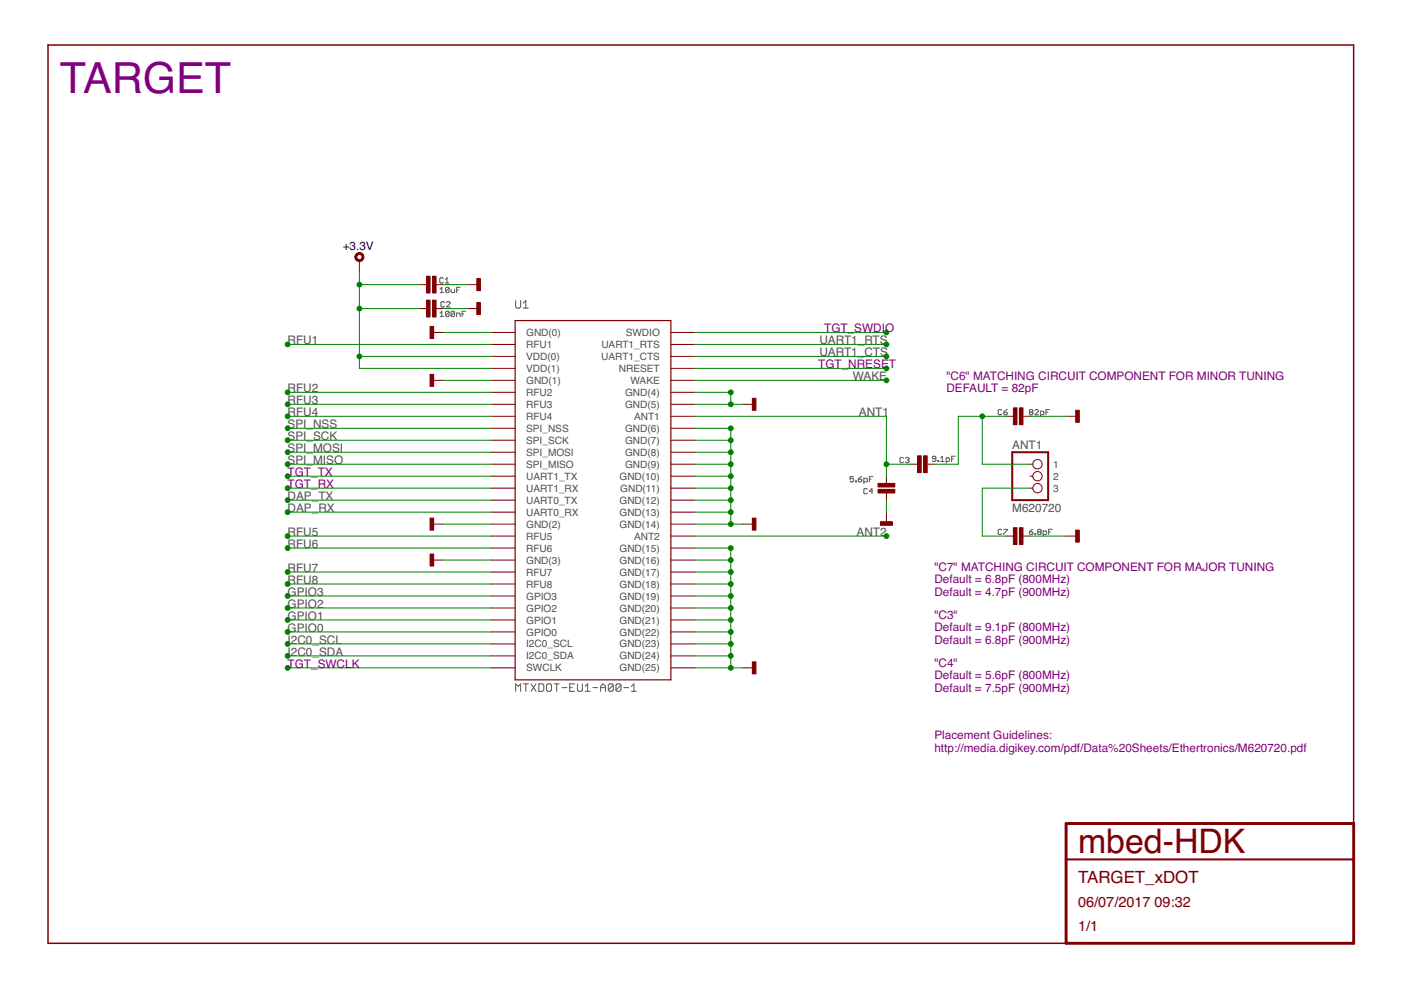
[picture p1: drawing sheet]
<?xml version="1.0" encoding="utf-8"?>
<!DOCTYPE eagle SYSTEM "eagle.dtd">
<eagle version="7.6.0">
<drawing>
<settings>
<setting alwaysvectorfont="no"/>
<setting verticaltext="up"/>
</settings>
<grid distance="0.1" unitdist="inch" unit="inch" style="lines" multiple="1" display="no" altdistance="0.01" altunitdist="inch" altunit="inch"/>
<schematic xreflabel="%F%N/%S.%C%R" xrefpart="/%S.%C%R">
<libraries>
<library name="mbed-HDK-MF-MULTITECH">
<symbols>
<symbol name="MTXDOT-EU1/NA1-A00-1">
<pin name="GND(0)" x="-5.08" y="0" visible="pin" length="middle"/>
<pin name="RFU1" x="-5.08" y="-2.54" visible="pin" length="middle"/>
<pin name="VDD(0)" x="-5.08" y="-5.08" visible="pin" length="middle"/>
<pin name="VDD(1)" x="-5.08" y="-7.62" visible="pin" length="middle"/>
<pin name="GND(1)" x="-5.08" y="-10.16" visible="pin" length="middle"/>
<pin name="RFU2" x="-5.08" y="-12.7" visible="pin" length="middle"/>
<pin name="RFU3" x="-5.08" y="-15.24" visible="pin" length="middle"/>
<pin name="RFU4" x="-5.08" y="-17.78" visible="pin" length="middle"/>
<pin name="SPI_NSS" x="-5.08" y="-20.32" visible="pin" length="middle"/>
<pin name="SPI_SCK" x="-5.08" y="-22.86" visible="pin" length="middle"/>
<pin name="SPI_MOSI" x="-5.08" y="-25.4" visible="pin" length="middle"/>
<pin name="SPI_MISO" x="-5.08" y="-27.94" visible="pin" length="middle"/>
<pin name="UART1_TX" x="-5.08" y="-30.48" visible="pin" length="middle"/>
<pin name="UART1_RX" x="-5.08" y="-33.02" visible="pin" length="middle"/>
<pin name="UART0_TX" x="-5.08" y="-35.56" visible="pin" length="middle"/>
<pin name="UART0_RX" x="-5.08" y="-38.1" visible="pin" length="middle"/>
<pin name="GND(2)" x="-5.08" y="-40.64" visible="pin" length="middle"/>
<pin name="RFU5" x="-5.08" y="-43.18" visible="pin" length="middle"/>
<pin name="RFU6" x="-5.08" y="-45.72" visible="pin" length="middle"/>
<pin name="GND(3)" x="-5.08" y="-48.26" visible="pin" length="middle"/>
<pin name="RFU7" x="-5.08" y="-50.8" visible="pin" length="middle"/>
<pin name="RFU8" x="-5.08" y="-53.34" visible="pin" length="middle"/>
<pin name="GPIO3" x="-5.08" y="-55.88" visible="pin" length="middle"/>
<pin name="GPIO2" x="-5.08" y="-58.42" visible="pin" length="middle"/>
<pin name="GPIO1" x="-5.08" y="-60.96" visible="pin" length="middle"/>
<pin name="GPIO0" x="-5.08" y="-63.5" visible="pin" length="middle"/>
<pin name="I2C0_SCL" x="-5.08" y="-66.04" visible="pin" length="middle"/>
<pin name="I2C0_SDA" x="-5.08" y="-68.58" visible="pin" length="middle"/>
<pin name="SWCLK" x="-5.08" y="-71.12" visible="pin" length="middle"/>
<pin name="SWDIO" x="38.1" y="0" visible="pin" length="middle" rot="R180"/>
<pin name="UART1_RTS" x="38.1" y="-2.54" visible="pin" length="middle" rot="R180"/>
<pin name="UART1_CTS" x="38.1" y="-5.08" visible="pin" length="middle" rot="R180"/>
<pin name="NRESET" x="38.1" y="-7.62" visible="pin" length="middle" rot="R180"/>
<pin name="WAKE" x="38.1" y="-10.16" visible="pin" length="middle" rot="R180"/>
<pin name="GND(4)" x="38.1" y="-12.7" visible="pin" length="middle" rot="R180"/>
<pin name="GND(5)" x="38.1" y="-15.24" visible="pin" length="middle" rot="R180"/>
<pin name="ANT1" x="38.1" y="-17.78" visible="pin" length="middle" rot="R180"/>
<pin name="GND(6)" x="38.1" y="-20.32" visible="pin" length="middle" rot="R180"/>
<pin name="GND(7)" x="38.1" y="-22.86" visible="pin" length="middle" rot="R180"/>
<pin name="GND(8)" x="38.1" y="-25.4" visible="pin" length="middle" rot="R180"/>
<pin name="GND(9)" x="38.1" y="-27.94" visible="pin" length="middle" rot="R180"/>
<pin name="GND(10)" x="38.1" y="-30.48" visible="pin" length="middle" rot="R180"/>
<pin name="GND(11)" x="38.1" y="-33.02" visible="pin" length="middle" rot="R180"/>
<pin name="GND(12)" x="38.1" y="-35.56" visible="pin" length="middle" rot="R180"/>
<pin name="GND(13)" x="38.1" y="-38.1" visible="pin" length="middle" rot="R180"/>
<pin name="GND(14)" x="38.1" y="-40.64" visible="pin" length="middle" rot="R180"/>
<pin name="ANT2" x="38.1" y="-43.18" visible="pin" length="middle" rot="R180"/>
<pin name="GND(15)" x="38.1" y="-45.72" visible="pin" length="middle" rot="R180"/>
<pin name="GND(16)" x="38.1" y="-48.26" visible="pin" length="middle" rot="R180"/>
<pin name="GND(17)" x="38.1" y="-50.8" visible="pin" length="middle" rot="R180"/>
<pin name="GND(18)" x="38.1" y="-53.34" visible="pin" length="middle" rot="R180"/>
<pin name="GND(19)" x="38.1" y="-55.88" visible="pin" length="middle" rot="R180"/>
<pin name="GND(20)" x="38.1" y="-58.42" visible="pin" length="middle" rot="R180"/>
<pin name="GND(21)" x="38.1" y="-60.96" visible="pin" length="middle" rot="R180"/>
<pin name="GND(22)" x="38.1" y="-63.5" visible="pin" length="middle" rot="R180"/>
<pin name="GND(23)" x="38.1" y="-66.04" visible="pin" length="middle" rot="R180"/>
<pin name="GND(24)" x="38.1" y="-68.58" visible="pin" length="middle" rot="R180"/>
<pin name="GND(25)" x="38.1" y="-71.12" visible="pin" length="middle" rot="R180"/>
<wire x1="0" y1="2.54" x2="33.02" y2="2.54" width="0.254" layer="94"/>
<wire x1="33.02" y1="2.54" x2="33.02" y2="-73.66" width="0.254" layer="94"/>
<wire x1="33.02" y1="-73.66" x2="0" y2="-73.66" width="0.254" layer="94"/>
<wire x1="0" y1="-73.66" x2="0" y2="2.54" width="0.254" layer="94"/>
<text x="0" y="5.08" size="1.778" layer="95" font="vector" ratio="12">&gt;NAME</text>
<text x="0" y="-76.2" size="1.778" layer="96" font="vector" ratio="12">&gt;VALUE</text>
</symbol>
</symbols>
<devicesets>
<deviceset name="MTXDOT-EU1-A00-1" prefix="U">
<gates>
<gate name="G$1" symbol="MTXDOT-EU1/NA1-A00-1" x="-15.24" y="35.56"/>
</gates>
<devices>
<device name="" package="MTXDOT-EU1/NA1-A00-1">
<connects>
<connect gate="G$1" pin="ANT1" pad="P$37"/>
<connect gate="G$1" pin="ANT2" pad="P$47"/>
<connect gate="G$1" pin="GND(0)" pad="P$1"/>
<connect gate="G$1" pin="GND(1)" pad="P$5"/>
<connect gate="G$1" pin="GND(10)" pad="P$42"/>
<connect gate="G$1" pin="GND(11)" pad="P$43"/>
<connect gate="G$1" pin="GND(12)" pad="P$44"/>
<connect gate="G$1" pin="GND(13)" pad="P$45"/>
<connect gate="G$1" pin="GND(14)" pad="P$46"/>
<connect gate="G$1" pin="GND(15)" pad="P$48"/>
<connect gate="G$1" pin="GND(16)" pad="P$49"/>
<connect gate="G$1" pin="GND(17)" pad="P$50"/>
<connect gate="G$1" pin="GND(18)" pad="P$51"/>
<connect gate="G$1" pin="GND(19)" pad="P$52"/>
<connect gate="G$1" pin="GND(2)" pad="P$17"/>
<connect gate="G$1" pin="GND(20)" pad="P$53"/>
<connect gate="G$1" pin="GND(21)" pad="P$54"/>
<connect gate="G$1" pin="GND(22)" pad="P$55"/>
<connect gate="G$1" pin="GND(23)" pad="P$56"/>
<connect gate="G$1" pin="GND(24)" pad="P$57"/>
<connect gate="G$1" pin="GND(25)" pad="P$58"/>
<connect gate="G$1" pin="GND(3)" pad="P$20"/>
<connect gate="G$1" pin="GND(4)" pad="P$35"/>
<connect gate="G$1" pin="GND(5)" pad="P$36"/>
<connect gate="G$1" pin="GND(6)" pad="P$38"/>
<connect gate="G$1" pin="GND(7)" pad="P$39"/>
<connect gate="G$1" pin="GND(8)" pad="P$40"/>
<connect gate="G$1" pin="GND(9)" pad="P$41"/>
<connect gate="G$1" pin="GPIO0" pad="P$26"/>
<connect gate="G$1" pin="GPIO1" pad="P$25"/>
<connect gate="G$1" pin="GPIO2" pad="P$24"/>
<connect gate="G$1" pin="GPIO3" pad="P$23"/>
<connect gate="G$1" pin="I2C0_SCL" pad="P$27"/>
<connect gate="G$1" pin="I2C0_SDA" pad="P$28"/>
<connect gate="G$1" pin="NRESET" pad="P$33"/>
<connect gate="G$1" pin="RFU1" pad="P$2"/>
<connect gate="G$1" pin="RFU2" pad="P$6"/>
<connect gate="G$1" pin="RFU3" pad="P$7"/>
<connect gate="G$1" pin="RFU4" pad="P$8"/>
<connect gate="G$1" pin="RFU5" pad="P$18"/>
<connect gate="G$1" pin="RFU6" pad="P$19"/>
<connect gate="G$1" pin="RFU7" pad="P$21"/>
<connect gate="G$1" pin="RFU8" pad="P$22"/>
<connect gate="G$1" pin="SPI_MISO" pad="P$12"/>
<connect gate="G$1" pin="SPI_MOSI" pad="P$11"/>
<connect gate="G$1" pin="SPI_NSS" pad="P$9"/>
<connect gate="G$1" pin="SPI_SCK" pad="P$10"/>
<connect gate="G$1" pin="SWCLK" pad="P$29"/>
<connect gate="G$1" pin="SWDIO" pad="P$30"/>
<connect gate="G$1" pin="UART0_RX" pad="P$16"/>
<connect gate="G$1" pin="UART0_TX" pad="P$15"/>
<connect gate="G$1" pin="UART1_CTS" pad="P$32"/>
<connect gate="G$1" pin="UART1_RTS" pad="P$31"/>
<connect gate="G$1" pin="UART1_RX" pad="P$14"/>
<connect gate="G$1" pin="UART1_TX" pad="P$13"/>
<connect gate="G$1" pin="VDD(0)" pad="P$3"/>
<connect gate="G$1" pin="VDD(1)" pad="P$4"/>
<connect gate="G$1" pin="WAKE" pad="P$34"/>
</connects>
<technologies>
<technology name="">
<attribute name="MF" value="Multi-Tech Systems Inc." constant="no"/>
<attribute name="MFN" value="MTXDOT-EU1-A00-1" constant="no"/>
<attribute name="OC-DIGIKEY" value="591-1292-ND" constant="no"/>
<attribute name="OC-MOUSER" value="" constant="no"/>
<attribute name="OC-NEWARK" value="" constant="no"/>
</technology>
</technologies>
</device>
</devices>
</deviceset>
</devicesets>
</library>
<library name="mbed-HDK-misc-Symbol">
<symbols>
<symbol name="GND">
<rectangle x1="-1.27" y1="-2.794" x2="1.27" y2="-2.032" layer="94"/>
<pin name="GND" x="0" y="0" visible="off" length="short" direction="sup" rot="R270"/>
</symbol>
<symbol name="+3.3V">
<circle x="0" y="3.302" radius="0.762" width="0.4064" layer="94"/>
<text x="-3.556" y="4.826" size="1.778" layer="96">&gt;VALUE</text>
<pin name="+3.3V" x="0" y="0" visible="off" length="short" direction="sup" rot="R90"/>
</symbol>
</symbols>
<devicesets>
<deviceset name="GND" prefix="GND">
<gates>
<gate name="1" symbol="GND" x="0" y="0"/>
</gates>
<devices>
<device name="">
<technologies>
<technology name=""/>
</technologies>
</device>
</devices>
</deviceset>
<deviceset name="+3.3V" prefix="PWR">
<gates>
<gate name="G$1" symbol="+3.3V" x="0" y="0"/>
</gates>
<devices>
<device name="">
<technologies>
<technology name=""/>
</technologies>
</device>
</devices>
</deviceset>
</devicesets>
</library>
<library name="mbed-HDK-RLCQ">
<symbols>
<symbol name="CAPACITOR">
<wire x1="0" y1="2.54" x2="0" y2="1.016" width="0.127" layer="94"/>
<wire x1="0" y1="-1.016" x2="0" y2="-2.54" width="0.127" layer="94"/>
<text x="2.54" y="0" size="1.27" layer="95" font="vector" ratio="12">&gt;NAME</text>
<text x="2.54" y="-2.54" size="1.27" layer="96" font="vector" ratio="12">&gt;VALUE</text>
<rectangle x1="-1.778" y1="0.254" x2="1.778" y2="1.016" layer="94"/>
<rectangle x1="-1.778" y1="-1.016" x2="1.778" y2="-0.254" layer="94"/>
<pin name="P$1" x="0" y="2.54" visible="off" length="point" direction="pas" swaplevel="1" rot="R270"/>
<pin name="P$2" x="0" y="-2.54" visible="off" length="point" direction="pas" swaplevel="1" rot="R90"/>
</symbol>
</symbols>
<devicesets>
<deviceset name="CAPACITOR" prefix="C" uservalue="yes">
<gates>
<gate name="G$1" symbol="CAPACITOR" x="0" y="0"/>
</gates>
<devices>
<device name="0603" package="0603">
<connects>
<connect gate="G$1" pin="P$1" pad="1"/>
<connect gate="G$1" pin="P$2" pad="2"/>
</connects>
<technologies>
<technology name=""/>
</technologies>
</device>
<device name="0805" package="0805">
<connects>
<connect gate="G$1" pin="P$1" pad="1"/>
<connect gate="G$1" pin="P$2" pad="2"/>
</connects>
<technologies>
<technology name=""/>
</technologies>
</device>
<device name="1206" package="C1206">
<connects>
<connect gate="G$1" pin="P$1" pad="1"/>
<connect gate="G$1" pin="P$2" pad="2"/>
</connects>
<technologies>
<technology name=""/>
</technologies>
</device>
<device name="1210" package="C1210">
<connects>
<connect gate="G$1" pin="P$1" pad="1"/>
<connect gate="G$1" pin="P$2" pad="2"/>
</connects>
<technologies>
<technology name=""/>
</technologies>
</device>
<device name="1812" package="C1812">
<connects>
<connect gate="G$1" pin="P$1" pad="1"/>
<connect gate="G$1" pin="P$2" pad="2"/>
</connects>
<technologies>
<technology name=""/>
</technologies>
</device>
<device name="0402" package="0402">
<connects>
<connect gate="G$1" pin="P$1" pad="1"/>
<connect gate="G$1" pin="P$2" pad="2"/>
</connects>
<technologies>
<technology name=""/>
</technologies>
</device>
<device name="_PTH" package="CAP-PTH-SMALL">
<connects>
<connect gate="G$1" pin="P$1" pad="1"/>
<connect gate="G$1" pin="P$2" pad="2"/>
</connects>
<technologies>
<technology name=""/>
</technologies>
</device>
</devices>
</deviceset>
</devicesets>
</library>
<library name="mbed-HDK-RF">
<symbols>
<symbol name="ANTENNA-CHIP">
<wire x1="-3.81" y1="-5.08" x2="3.81" y2="-5.08" width="0.4064" layer="94"/>
<wire x1="3.81" y1="-5.08" x2="3.81" y2="5.08" width="0.4064" layer="94"/>
<wire x1="3.81" y1="5.08" x2="-3.81" y2="5.08" width="0.4064" layer="94"/>
<wire x1="-3.81" y1="5.08" x2="-3.81" y2="-5.08" width="0.4064" layer="94"/>
<text x="-3.81" y="5.715" size="1.778" layer="95">&gt;NAME</text>
<text x="-3.81" y="-7.62" size="1.778" layer="96">&gt;VALUE</text>
<pin name="1" x="0" y="2.54" visible="pin" length="short" direction="pas" function="dot"/>
<pin name="2" x="0" y="0" visible="pin" length="short" direction="pas" function="dot"/>
<pin name="3" x="0" y="-2.54" visible="pin" length="short" direction="pas" function="dot"/>
</symbol>
</symbols>
<devicesets>
<deviceset name="M620720" prefix="ANT">
<gates>
<gate name="G$1" symbol="ANTENNA-CHIP" x="0" y="0"/>
</gates>
<devices>
<device name="" package="M620720">
<connects>
<connect gate="G$1" pin="1" pad="P$1"/>
<connect gate="G$1" pin="2" pad="P$2"/>
<connect gate="G$1" pin="3" pad="P$3"/>
</connects>
<technologies>
<technology name="">
<attribute name="MF" value="Ethertronics" constant="no"/>
<attribute name="MFN" value="M620720" constant="no"/>
<attribute name="OC-DIGIKEY" value="939-1066-1-ND" constant="no"/>
<attribute name="OC-MOUSER" value="" constant="no"/>
<attribute name="OC-NEWARK" value="" constant="no"/>
</technology>
</technologies>
</device>
</devices>
</deviceset>
</devicesets>
</library>
<library name="mbed-HDK-misc-Template">
<symbols>
<symbol name="MBED-HDK">
<wire x1="0" y1="0" x2="0" y2="190.5" width="0.3048" layer="94"/>
<wire x1="0" y1="190.5" x2="276.86" y2="190.5" width="0.3048" layer="94"/>
<wire x1="276.86" y1="190.5" x2="276.86" y2="25.4" width="0.3048" layer="94"/>
<wire x1="215.9" y1="0" x2="0" y2="0" width="0.3048" layer="94"/>
<wire x1="215.9" y1="0" x2="215.9" y2="17.78" width="0.6096" layer="94"/>
<wire x1="215.9" y1="17.78" x2="215.9" y2="25.4" width="0.6096" layer="94"/>
<wire x1="215.9" y1="25.4" x2="276.86" y2="25.4" width="0.6096" layer="94"/>
<wire x1="276.86" y1="25.4" x2="276.86" y2="17.78" width="0.6096" layer="94"/>
<wire x1="276.86" y1="17.78" x2="276.86" y2="0" width="0.6096" layer="94"/>
<wire x1="276.86" y1="0" x2="215.9" y2="0" width="0.6096" layer="94"/>
<wire x1="215.9" y1="17.78" x2="276.86" y2="17.78" width="0.4064" layer="94"/>
<text x="218.44" y="12.7" size="2.54" layer="94">&gt;DRAWING_NAME</text>
<text x="218.44" y="7.62" size="2.1844" layer="94">&gt;LAST_DATE_TIME</text>
<text x="218.44" y="2.54" size="2.1844" layer="94">&gt;SHEET</text>
<text x="218.44" y="19.05" size="5.08" layer="94" ratio="12">mbed-HDK</text>
</symbol>
</symbols>
<devicesets>
<deviceset name="MBED-HDK" prefix="DWG">
<gates>
<gate name="G$1" symbol="MBED-HDK" x="0" y="0"/>
</gates>
<devices>
<device name="">
<technologies>
<technology name=""/>
</technologies>
</device>
</devices>
</deviceset>
</devicesets>
</library>
</libraries>
<attributes>
</attributes>
<variantdefs>
</variantdefs>
<classes>
<class number="0" name="default" width="0" drill="0">
</class>
</classes>
<parts>
<part name="U1" library="mbed-HDK-MF-MULTITECH" deviceset="MTXDOT-EU1-A00-1" device=""/>
<part name="GND1" library="mbed-HDK-misc-Symbol" deviceset="GND" device=""/>
<part name="GND2" library="mbed-HDK-misc-Symbol" deviceset="GND" device=""/>
<part name="GND3" library="mbed-HDK-misc-Symbol" deviceset="GND" device=""/>
<part name="GND4" library="mbed-HDK-misc-Symbol" deviceset="GND" device=""/>
<part name="GND5" library="mbed-HDK-misc-Symbol" deviceset="GND" device=""/>
<part name="GND6" library="mbed-HDK-misc-Symbol" deviceset="GND" device=""/>
<part name="GND7" library="mbed-HDK-misc-Symbol" deviceset="GND" device=""/>
<part name="C1" library="mbed-HDK-RLCQ" deviceset="CAPACITOR" device="0603" value="10uF"/>
<part name="GND8" library="mbed-HDK-misc-Symbol" deviceset="GND" device=""/>
<part name="C2" library="mbed-HDK-RLCQ" deviceset="CAPACITOR" device="0603" value="100nF"/>
<part name="GND9" library="mbed-HDK-misc-Symbol" deviceset="GND" device=""/>
<part name="C3" library="mbed-HDK-RLCQ" deviceset="CAPACITOR" device="0402" value="9.1pF"/>
<part name="C4" library="mbed-HDK-RLCQ" deviceset="CAPACITOR" device="0402" value="5.6pF"/>
<part name="GND10" library="mbed-HDK-misc-Symbol" deviceset="GND" device=""/>
<part name="C6" library="mbed-HDK-RLCQ" deviceset="CAPACITOR" device="0402" value="82pF"/>
<part name="GND12" library="mbed-HDK-misc-Symbol" deviceset="GND" device=""/>
<part name="ANT1" library="mbed-HDK-RF" deviceset="M620720" device=""/>
<part name="C7" library="mbed-HDK-RLCQ" deviceset="CAPACITOR" device="0402" value="6.8pF"/>
<part name="GND13" library="mbed-HDK-misc-Symbol" deviceset="GND" device=""/>
<part name="PWR1" library="mbed-HDK-misc-Symbol" deviceset="+3.3V" device=""/>
<part name="DWG1" library="mbed-HDK-misc-Template" deviceset="MBED-HDK" device=""/>
</parts>
<sheets>
<sheet>
<plain>
<text x="187.96" y="73.66" size="1.778" layer="90">"C7" MATCHING CIRCUIT COMPONENT FOR MAJOR TUNING
Default = 6.8pF (800MHz)
Default = 4.7pF (900MHz)</text>
<text x="190.5" y="116.84" size="1.778" layer="90">"C6" MATCHING CIRCUIT COMPONENT FOR MINOR TUNING
DEFAULT = 82pF</text>
<text x="187.96" y="40.64" size="1.778" layer="90">Placement Guidelines:
http://media.digikey.com/pdf/Data%20Sheets/Ethertronics/M620720.pdf</text>
<text x="2.54" y="180.34" size="6.4516" layer="90">TARGET</text>
<text x="187.96" y="63.5" size="1.778" layer="90">"C3" 
Default = 9.1pF (800MHz)
Default = 6.8pF (900MHz)</text>
<text x="187.96" y="53.34" size="1.778" layer="90">"C4" 
Default = 5.6pF (800MHz)
Default = 7.5pF (900MHz)</text>
</plain>
<instances>
<instance part="U1" gate="G$1" x="99.06" y="129.54"/>
<instance part="GND1" gate="1" x="83.82" y="129.54" rot="R270"/>
<instance part="GND2" gate="1" x="83.82" y="119.38" rot="R270"/>
<instance part="GND3" gate="1" x="83.82" y="88.9" rot="R270"/>
<instance part="GND4" gate="1" x="83.82" y="81.28" rot="R270"/>
<instance part="GND5" gate="1" x="147.32" y="114.3" rot="R90"/>
<instance part="GND6" gate="1" x="147.32" y="88.9" rot="R90"/>
<instance part="GND7" gate="1" x="147.32" y="58.42" rot="R90"/>
<instance part="C1" gate="G$1" x="81.28" y="139.7" smashed="yes" rot="R90">
<attribute name="NAME" x="85.344" y="141.224" size="1.27" layer="95" font="vector" ratio="12" rot="R180"/>
<attribute name="VALUE" x="83.058" y="137.922" size="1.27" layer="96" font="vector" ratio="12"/>
</instance>
<instance part="GND8" gate="1" x="88.9" y="139.7" rot="R90"/>
<instance part="C2" gate="G$1" x="81.28" y="134.62" smashed="yes" rot="R90">
<attribute name="NAME" x="85.598" y="136.144" size="1.27" layer="95" font="vector" ratio="12" rot="R180"/>
<attribute name="VALUE" x="88.9" y="134.112" size="1.27" layer="96" font="vector" ratio="12" rot="R180"/>
</instance>
<instance part="GND9" gate="1" x="88.9" y="134.62" rot="R90"/>
<instance part="C3" gate="G$1" x="185.42" y="101.6" smashed="yes" rot="R90">
<attribute name="NAME" x="180.594" y="101.854" size="1.27" layer="95" font="vector" ratio="12"/>
<attribute name="VALUE" x="187.452" y="102.108" size="1.27" layer="96" font="vector" ratio="12"/>
</instance>
<instance part="C4" gate="G$1" x="177.8" y="96.52" smashed="yes" rot="R180">
<attribute name="NAME" x="175.26" y="96.52" size="1.27" layer="95" font="vector" ratio="12" rot="R180"/>
<attribute name="VALUE" x="175.26" y="99.06" size="1.27" layer="96" font="vector" ratio="12" rot="R180"/>
</instance>
<instance part="GND10" gate="1" x="177.8" y="91.44"/>
<instance part="C6" gate="G$1" x="205.74" y="111.76" smashed="yes" rot="R270">
<attribute name="NAME" x="201.422" y="112.014" size="1.27" layer="95" font="vector" ratio="12"/>
<attribute name="VALUE" x="208.026" y="112.014" size="1.27" layer="96" font="vector" ratio="12"/>
</instance>
<instance part="GND12" gate="1" x="215.9" y="111.76" rot="R90"/>
<instance part="ANT1" gate="G$1" x="208.28" y="99.06"/>
<instance part="C7" gate="G$1" x="205.74" y="86.36" smashed="yes" rot="R270">
<attribute name="NAME" x="201.422" y="86.614" size="1.27" layer="95" font="vector" ratio="12"/>
<attribute name="VALUE" x="208.026" y="86.614" size="1.27" layer="96" font="vector" ratio="12"/>
</instance>
<instance part="GND13" gate="1" x="215.9" y="86.36" rot="R90"/>
<instance part="PWR1" gate="G$1" x="66.04" y="142.24" smashed="yes">
<attribute name="VALUE" x="62.484" y="147.066" size="1.778" layer="92"/>
</instance>
<instance part="DWG1" gate="G$1" x="0" y="0"/>
</instances>
<busses>
</busses>
<nets>
<net name="GND" class="0">
<segment>
<pinref part="U1" gate="G$1" pin="GND(0)"/>
<wire x1="93.98" y1="129.54" x2="83.82" y2="129.54" width="0.1524" layer="91"/>
<pinref part="GND1" gate="1" pin="GND"/>
</segment>
<segment>
<pinref part="U1" gate="G$1" pin="GND(1)"/>
<wire x1="93.98" y1="119.38" x2="83.82" y2="119.38" width="0.1524" layer="91"/>
<pinref part="GND2" gate="1" pin="GND"/>
</segment>
<segment>
<pinref part="U1" gate="G$1" pin="GND(2)"/>
<wire x1="93.98" y1="88.9" x2="83.82" y2="88.9" width="0.1524" layer="91"/>
<pinref part="GND3" gate="1" pin="GND"/>
</segment>
<segment>
<pinref part="U1" gate="G$1" pin="GND(3)"/>
<wire x1="93.98" y1="81.28" x2="83.82" y2="81.28" width="0.1524" layer="91"/>
<pinref part="GND4" gate="1" pin="GND"/>
</segment>
<segment>
<pinref part="U1" gate="G$1" pin="GND(4)"/>
<wire x1="137.16" y1="116.84" x2="144.78" y2="116.84" width="0.1524" layer="91"/>
<wire x1="144.78" y1="116.84" x2="144.78" y2="114.3" width="0.1524" layer="91"/>
<pinref part="U1" gate="G$1" pin="GND(5)"/>
<wire x1="137.16" y1="114.3" x2="144.78" y2="114.3" width="0.1524" layer="91"/>
<pinref part="GND5" gate="1" pin="GND"/>
<junction x="144.78" y="116.84"/>
<junction x="144.78" y="114.3"/>
<wire x1="144.78" y1="114.3" x2="147.32" y2="114.3" width="0.1524" layer="91"/>
</segment>
<segment>
<pinref part="U1" gate="G$1" pin="GND(6)"/>
<wire x1="137.16" y1="109.22" x2="144.78" y2="109.22" width="0.1524" layer="91"/>
<wire x1="144.78" y1="109.22" x2="144.78" y2="106.68" width="0.1524" layer="91"/>
<wire x1="144.78" y1="106.68" x2="144.78" y2="104.14" width="0.1524" layer="91"/>
<wire x1="144.78" y1="104.14" x2="144.78" y2="101.6" width="0.1524" layer="91"/>
<wire x1="144.78" y1="101.6" x2="144.78" y2="99.06" width="0.1524" layer="91"/>
<wire x1="144.78" y1="99.06" x2="144.78" y2="96.52" width="0.1524" layer="91"/>
<wire x1="144.78" y1="96.52" x2="144.78" y2="93.98" width="0.1524" layer="91"/>
<wire x1="144.78" y1="93.98" x2="144.78" y2="91.44" width="0.1524" layer="91"/>
<wire x1="144.78" y1="91.44" x2="144.78" y2="88.9" width="0.1524" layer="91"/>
<wire x1="144.78" y1="88.9" x2="147.32" y2="88.9" width="0.1524" layer="91"/>
<pinref part="GND6" gate="1" pin="GND"/>
<pinref part="U1" gate="G$1" pin="GND(7)"/>
<wire x1="137.16" y1="106.68" x2="144.78" y2="106.68" width="0.1524" layer="91"/>
<pinref part="U1" gate="G$1" pin="GND(8)"/>
<wire x1="137.16" y1="104.14" x2="144.78" y2="104.14" width="0.1524" layer="91"/>
<pinref part="U1" gate="G$1" pin="GND(9)"/>
<wire x1="137.16" y1="101.6" x2="144.78" y2="101.6" width="0.1524" layer="91"/>
<pinref part="U1" gate="G$1" pin="GND(10)"/>
<wire x1="137.16" y1="99.06" x2="144.78" y2="99.06" width="0.1524" layer="91"/>
<pinref part="U1" gate="G$1" pin="GND(11)"/>
<wire x1="137.16" y1="96.52" x2="144.78" y2="96.52" width="0.1524" layer="91"/>
<pinref part="U1" gate="G$1" pin="GND(12)"/>
<wire x1="137.16" y1="93.98" x2="144.78" y2="93.98" width="0.1524" layer="91"/>
<pinref part="U1" gate="G$1" pin="GND(13)"/>
<wire x1="137.16" y1="91.44" x2="144.78" y2="91.44" width="0.1524" layer="91"/>
<pinref part="U1" gate="G$1" pin="GND(14)"/>
<wire x1="137.16" y1="88.9" x2="144.78" y2="88.9" width="0.1524" layer="91"/>
<junction x="144.78" y="88.9"/>
<junction x="144.78" y="91.44"/>
<junction x="144.78" y="93.98"/>
<junction x="144.78" y="96.52"/>
<junction x="144.78" y="99.06"/>
<junction x="144.78" y="101.6"/>
<junction x="144.78" y="104.14"/>
<junction x="144.78" y="106.68"/>
<junction x="144.78" y="109.22"/>
</segment>
<segment>
<pinref part="U1" gate="G$1" pin="GND(15)"/>
<wire x1="137.16" y1="83.82" x2="144.78" y2="83.82" width="0.1524" layer="91"/>
<wire x1="144.78" y1="83.82" x2="144.78" y2="81.28" width="0.1524" layer="91"/>
<wire x1="144.78" y1="81.28" x2="144.78" y2="78.74" width="0.1524" layer="91"/>
<wire x1="144.78" y1="78.74" x2="144.78" y2="76.2" width="0.1524" layer="91"/>
<wire x1="144.78" y1="76.2" x2="144.78" y2="73.66" width="0.1524" layer="91"/>
<wire x1="144.78" y1="73.66" x2="144.78" y2="71.12" width="0.1524" layer="91"/>
<wire x1="144.78" y1="71.12" x2="144.78" y2="68.58" width="0.1524" layer="91"/>
<wire x1="144.78" y1="68.58" x2="144.78" y2="66.04" width="0.1524" layer="91"/>
<wire x1="144.78" y1="66.04" x2="144.78" y2="63.5" width="0.1524" layer="91"/>
<wire x1="144.78" y1="63.5" x2="144.78" y2="60.96" width="0.1524" layer="91"/>
<wire x1="144.78" y1="60.96" x2="144.78" y2="58.42" width="0.1524" layer="91"/>
<wire x1="144.78" y1="58.42" x2="147.32" y2="58.42" width="0.1524" layer="91"/>
<pinref part="GND7" gate="1" pin="GND"/>
<pinref part="U1" gate="G$1" pin="GND(16)"/>
<wire x1="137.16" y1="81.28" x2="144.78" y2="81.28" width="0.1524" layer="91"/>
<pinref part="U1" gate="G$1" pin="GND(17)"/>
<wire x1="137.16" y1="78.74" x2="144.78" y2="78.74" width="0.1524" layer="91"/>
<pinref part="U1" gate="G$1" pin="GND(18)"/>
<wire x1="137.16" y1="76.2" x2="144.78" y2="76.2" width="0.1524" layer="91"/>
<pinref part="U1" gate="G$1" pin="GND(19)"/>
<wire x1="137.16" y1="73.66" x2="144.78" y2="73.66" width="0.1524" layer="91"/>
<pinref part="U1" gate="G$1" pin="GND(20)"/>
<wire x1="137.16" y1="71.12" x2="144.78" y2="71.12" width="0.1524" layer="91"/>
<pinref part="U1" gate="G$1" pin="GND(21)"/>
<wire x1="137.16" y1="68.58" x2="144.78" y2="68.58" width="0.1524" layer="91"/>
<pinref part="U1" gate="G$1" pin="GND(22)"/>
<wire x1="137.16" y1="66.04" x2="144.78" y2="66.04" width="0.1524" layer="91"/>
<pinref part="U1" gate="G$1" pin="GND(23)"/>
<wire x1="137.16" y1="63.5" x2="144.78" y2="63.5" width="0.1524" layer="91"/>
<pinref part="U1" gate="G$1" pin="GND(24)"/>
<wire x1="137.16" y1="60.96" x2="144.78" y2="60.96" width="0.1524" layer="91"/>
<pinref part="U1" gate="G$1" pin="GND(25)"/>
<wire x1="137.16" y1="58.42" x2="144.78" y2="58.42" width="0.1524" layer="91"/>
<junction x="144.78" y="83.82"/>
<junction x="144.78" y="81.28"/>
<junction x="144.78" y="78.74"/>
<junction x="144.78" y="76.2"/>
<junction x="144.78" y="73.66"/>
<junction x="144.78" y="71.12"/>
<junction x="144.78" y="68.58"/>
<junction x="144.78" y="66.04"/>
<junction x="144.78" y="63.5"/>
<junction x="144.78" y="60.96"/>
<junction x="144.78" y="58.42"/>
</segment>
<segment>
<pinref part="C1" gate="G$1" pin="P$2"/>
<pinref part="GND8" gate="1" pin="GND"/>
<wire x1="83.82" y1="139.7" x2="88.9" y2="139.7" width="0.1524" layer="91"/>
</segment>
<segment>
<pinref part="C2" gate="G$1" pin="P$2"/>
<wire x1="83.82" y1="134.62" x2="88.9" y2="134.62" width="0.1524" layer="91"/>
<pinref part="GND9" gate="1" pin="GND"/>
</segment>
<segment>
<pinref part="C4" gate="G$1" pin="P$1"/>
<wire x1="177.8" y1="93.98" x2="177.8" y2="91.44" width="0.1524" layer="91"/>
<pinref part="GND10" gate="1" pin="GND"/>
</segment>
<segment>
<pinref part="C6" gate="G$1" pin="P$1"/>
<wire x1="208.28" y1="111.76" x2="215.9" y2="111.76" width="0.1524" layer="91"/>
<pinref part="GND12" gate="1" pin="GND"/>
</segment>
<segment>
<pinref part="C7" gate="G$1" pin="P$1"/>
<wire x1="208.28" y1="86.36" x2="215.9" y2="86.36" width="0.1524" layer="91"/>
<pinref part="GND13" gate="1" pin="GND"/>
</segment>
</net>
<net name="RFU1" class="0">
<segment>
<pinref part="U1" gate="G$1" pin="RFU1"/>
<wire x1="93.98" y1="127" x2="50.8" y2="127" width="0.1524" layer="91"/>
<junction x="50.8" y="127"/>
<label x="50.8" y="127" size="1.778" layer="95"/>
</segment>
</net>
<net name="RFU2" class="0">
<segment>
<pinref part="U1" gate="G$1" pin="RFU2"/>
<wire x1="93.98" y1="116.84" x2="50.8" y2="116.84" width="0.1524" layer="91"/>
<junction x="50.8" y="116.84"/>
<label x="50.8" y="116.84" size="1.778" layer="95"/>
</segment>
</net>
<net name="RFU3" class="0">
<segment>
<pinref part="U1" gate="G$1" pin="RFU3"/>
<wire x1="93.98" y1="114.3" x2="50.8" y2="114.3" width="0.1524" layer="91"/>
<junction x="50.8" y="114.3"/>
<label x="50.8" y="114.3" size="1.778" layer="95"/>
</segment>
</net>
<net name="RFU4" class="0">
<segment>
<pinref part="U1" gate="G$1" pin="RFU4"/>
<wire x1="93.98" y1="111.76" x2="50.8" y2="111.76" width="0.1524" layer="91"/>
<junction x="50.8" y="111.76"/>
<label x="50.8" y="111.76" size="1.778" layer="95"/>
</segment>
</net>
<net name="SPI_NSS" class="0">
<segment>
<pinref part="U1" gate="G$1" pin="SPI_NSS"/>
<wire x1="93.98" y1="109.22" x2="50.8" y2="109.22" width="0.1524" layer="91"/>
<junction x="50.8" y="109.22"/>
<label x="50.8" y="109.22" size="1.778" layer="95"/>
</segment>
</net>
<net name="SPI_SCK" class="0">
<segment>
<pinref part="U1" gate="G$1" pin="SPI_SCK"/>
<wire x1="93.98" y1="106.68" x2="50.8" y2="106.68" width="0.1524" layer="91"/>
<junction x="50.8" y="106.68"/>
<label x="50.8" y="106.68" size="1.778" layer="95"/>
</segment>
</net>
<net name="SPI_MOSI" class="0">
<segment>
<pinref part="U1" gate="G$1" pin="SPI_MOSI"/>
<wire x1="93.98" y1="104.14" x2="50.8" y2="104.14" width="0.1524" layer="91"/>
<junction x="50.8" y="104.14"/>
<label x="50.8" y="104.14" size="1.778" layer="95"/>
</segment>
</net>
<net name="SPI_MISO" class="0">
<segment>
<pinref part="U1" gate="G$1" pin="SPI_MISO"/>
<wire x1="93.98" y1="101.6" x2="50.8" y2="101.6" width="0.1524" layer="91"/>
<junction x="50.8" y="101.6"/>
<label x="50.8" y="101.6" size="1.778" layer="95"/>
</segment>
</net>
<net name="TGT_TX" class="0">
<segment>
<pinref part="U1" gate="G$1" pin="UART0_TX"/>
<wire x1="93.98" y1="93.98" x2="50.8" y2="93.98" width="0.1524" layer="91"/>
<junction x="50.8" y="93.98"/>
<label x="50.8" y="93.98" size="1.778" layer="90"/>
</segment>
</net>
<net name="TGT_RX" class="0">
<segment>
<pinref part="U1" gate="G$1" pin="UART0_RX"/>
<wire x1="93.98" y1="91.44" x2="50.8" y2="91.44" width="0.1524" layer="91"/>
<junction x="50.8" y="91.44"/>
<label x="50.8" y="91.44" size="1.778" layer="90"/>
</segment>
</net>
<net name="RFU5" class="0">
<segment>
<pinref part="U1" gate="G$1" pin="RFU5"/>
<wire x1="93.98" y1="86.36" x2="50.8" y2="86.36" width="0.1524" layer="91"/>
<junction x="50.8" y="86.36"/>
<label x="50.8" y="86.36" size="1.778" layer="95"/>
</segment>
</net>
<net name="RFU6" class="0">
<segment>
<pinref part="U1" gate="G$1" pin="RFU6"/>
<wire x1="93.98" y1="83.82" x2="50.8" y2="83.82" width="0.1524" layer="91"/>
<junction x="50.8" y="83.82"/>
<label x="50.8" y="83.82" size="1.778" layer="95"/>
</segment>
</net>
<net name="RFU7" class="0">
<segment>
<pinref part="U1" gate="G$1" pin="RFU7"/>
<wire x1="93.98" y1="78.74" x2="50.8" y2="78.74" width="0.1524" layer="91"/>
<junction x="50.8" y="78.74"/>
<label x="50.8" y="78.74" size="1.778" layer="95"/>
</segment>
</net>
<net name="RFU8" class="0">
<segment>
<pinref part="U1" gate="G$1" pin="RFU8"/>
<wire x1="93.98" y1="76.2" x2="50.8" y2="76.2" width="0.1524" layer="91"/>
<junction x="50.8" y="76.2"/>
<label x="50.8" y="76.2" size="1.778" layer="95"/>
</segment>
</net>
<net name="GPIO3" class="0">
<segment>
<pinref part="U1" gate="G$1" pin="GPIO3"/>
<wire x1="93.98" y1="73.66" x2="50.8" y2="73.66" width="0.1524" layer="91"/>
<junction x="50.8" y="73.66"/>
<label x="50.8" y="73.66" size="1.778" layer="95"/>
</segment>
</net>
<net name="GPIO2" class="0">
<segment>
<pinref part="U1" gate="G$1" pin="GPIO2"/>
<wire x1="93.98" y1="71.12" x2="50.8" y2="71.12" width="0.1524" layer="91"/>
<junction x="50.8" y="71.12"/>
<label x="50.8" y="71.12" size="1.778" layer="95"/>
</segment>
</net>
<net name="GPIO1" class="0">
<segment>
<pinref part="U1" gate="G$1" pin="GPIO1"/>
<wire x1="93.98" y1="68.58" x2="50.8" y2="68.58" width="0.1524" layer="91"/>
<junction x="50.8" y="68.58"/>
<label x="50.8" y="68.58" size="1.778" layer="95"/>
</segment>
</net>
<net name="GPIO0" class="0">
<segment>
<pinref part="U1" gate="G$1" pin="GPIO0"/>
<wire x1="93.98" y1="66.04" x2="50.8" y2="66.04" width="0.1524" layer="91"/>
<junction x="50.8" y="66.04"/>
<label x="50.8" y="66.04" size="1.778" layer="95"/>
</segment>
</net>
<net name="I2C0_SCL" class="0">
<segment>
<pinref part="U1" gate="G$1" pin="I2C0_SCL"/>
<wire x1="93.98" y1="63.5" x2="50.8" y2="63.5" width="0.1524" layer="91"/>
<junction x="50.8" y="63.5"/>
<label x="50.8" y="63.5" size="1.778" layer="95"/>
</segment>
</net>
<net name="I2C0_SDA" class="0">
<segment>
<pinref part="U1" gate="G$1" pin="I2C0_SDA"/>
<wire x1="93.98" y1="60.96" x2="50.8" y2="60.96" width="0.1524" layer="91"/>
<junction x="50.8" y="60.96"/>
<label x="50.8" y="60.96" size="1.778" layer="95"/>
</segment>
</net>
<net name="TGT_SWCLK" class="0">
<segment>
<pinref part="U1" gate="G$1" pin="SWCLK"/>
<wire x1="93.98" y1="58.42" x2="50.8" y2="58.42" width="0.1524" layer="91"/>
<junction x="50.8" y="58.42"/>
<label x="50.8" y="58.42" size="1.778" layer="90"/>
</segment>
</net>
<net name="TGT_SWDIO" class="0">
<segment>
<pinref part="U1" gate="G$1" pin="SWDIO"/>
<wire x1="137.16" y1="129.54" x2="177.8" y2="129.54" width="0.1524" layer="91"/>
<junction x="177.8" y="129.54"/>
<label x="164.592" y="129.54" size="1.778" layer="90"/>
</segment>
</net>
<net name="UART1_RTS" class="0">
<segment>
<pinref part="U1" gate="G$1" pin="UART1_RTS"/>
<wire x1="137.16" y1="127" x2="177.8" y2="127" width="0.1524" layer="91"/>
<junction x="177.8" y="127"/>
<label x="163.576" y="127" size="1.778" layer="95"/>
</segment>
</net>
<net name="UART1_CTS" class="0">
<segment>
<pinref part="U1" gate="G$1" pin="UART1_CTS"/>
<wire x1="137.16" y1="124.46" x2="177.8" y2="124.46" width="0.1524" layer="91"/>
<junction x="177.8" y="124.46"/>
<label x="163.576" y="124.46" size="1.778" layer="95"/>
</segment>
</net>
<net name="TGT_NRESET" class="0">
<segment>
<pinref part="U1" gate="G$1" pin="NRESET"/>
<wire x1="137.16" y1="121.92" x2="177.8" y2="121.92" width="0.1524" layer="91"/>
<junction x="177.8" y="121.92"/>
<label x="163.322" y="121.92" size="1.778" layer="90"/>
</segment>
</net>
<net name="WAKE" class="0">
<segment>
<pinref part="U1" gate="G$1" pin="WAKE"/>
<wire x1="137.16" y1="119.38" x2="177.8" y2="119.38" width="0.1524" layer="91"/>
<junction x="177.8" y="119.38"/>
<label x="170.688" y="119.38" size="1.778" layer="95"/>
</segment>
</net>
<net name="ANT1" class="0">
<segment>
<pinref part="U1" gate="G$1" pin="ANT1"/>
<wire x1="137.16" y1="111.76" x2="177.8" y2="111.76" width="0.1524" layer="91"/>
<label x="171.958" y="111.76" size="1.778" layer="95"/>
<pinref part="C4" gate="G$1" pin="P$2"/>
<wire x1="177.8" y1="99.06" x2="177.8" y2="101.6" width="0.1524" layer="91"/>
<pinref part="C3" gate="G$1" pin="P$1"/>
<wire x1="177.8" y1="101.6" x2="182.88" y2="101.6" width="0.1524" layer="91"/>
<wire x1="177.8" y1="111.76" x2="177.8" y2="101.6" width="0.1524" layer="91"/>
<junction x="177.8" y="101.6"/>
</segment>
</net>
<net name="ANT2" class="0">
<segment>
<pinref part="U1" gate="G$1" pin="ANT2"/>
<wire x1="137.16" y1="86.36" x2="177.8" y2="86.36" width="0.1524" layer="91"/>
<junction x="177.8" y="86.36"/>
<label x="171.45" y="86.36" size="1.778" layer="95"/>
</segment>
</net>
<net name="N$4" class="0">
<segment>
<pinref part="C3" gate="G$1" pin="P$2"/>
<wire x1="187.96" y1="101.6" x2="193.04" y2="101.6" width="0.1524" layer="91"/>
<wire x1="193.04" y1="111.76" x2="193.04" y2="101.6" width="0.1524" layer="91"/>
<wire x1="193.04" y1="111.76" x2="198.12" y2="111.76" width="0.1524" layer="91"/>
<pinref part="C6" gate="G$1" pin="P$2"/>
<wire x1="198.12" y1="111.76" x2="203.2" y2="111.76" width="0.1524" layer="91"/>
<wire x1="198.12" y1="111.76" x2="198.12" y2="101.6" width="0.1524" layer="91"/>
<wire x1="198.12" y1="101.6" x2="208.28" y2="101.6" width="0.1524" layer="91"/>
<pinref part="ANT1" gate="G$1" pin="1"/>
<junction x="198.12" y="111.76"/>
</segment>
</net>
<net name="N$1" class="0">
<segment>
<pinref part="ANT1" gate="G$1" pin="3"/>
<wire x1="208.28" y1="96.52" x2="198.12" y2="96.52" width="0.1524" layer="91"/>
<wire x1="198.12" y1="96.52" x2="198.12" y2="86.36" width="0.1524" layer="91"/>
<wire x1="198.12" y1="86.36" x2="203.2" y2="86.36" width="0.1524" layer="91"/>
<pinref part="C7" gate="G$1" pin="P$2"/>
</segment>
</net>
<net name="+3.3V" class="0">
<segment>
<pinref part="U1" gate="G$1" pin="VDD(1)"/>
<wire x1="93.98" y1="121.92" x2="66.04" y2="121.92" width="0.1524" layer="91"/>
<wire x1="66.04" y1="121.92" x2="66.04" y2="124.46" width="0.1524" layer="91"/>
<pinref part="U1" gate="G$1" pin="VDD(0)"/>
<wire x1="66.04" y1="124.46" x2="93.98" y2="124.46" width="0.1524" layer="91"/>
<junction x="66.04" y="124.46"/>
<wire x1="66.04" y1="124.46" x2="66.04" y2="134.62" width="0.1524" layer="91"/>
<pinref part="C1" gate="G$1" pin="P$1"/>
<wire x1="66.04" y1="134.62" x2="66.04" y2="139.7" width="0.1524" layer="91"/>
<wire x1="66.04" y1="139.7" x2="78.74" y2="139.7" width="0.1524" layer="91"/>
<junction x="66.04" y="139.7"/>
<wire x1="66.04" y1="139.7" x2="66.04" y2="142.24" width="0.1524" layer="91"/>
<wire x1="66.04" y1="134.62" x2="78.74" y2="134.62" width="0.1524" layer="91"/>
<pinref part="C2" gate="G$1" pin="P$1"/>
<junction x="66.04" y="134.62"/>
<pinref part="PWR1" gate="G$1" pin="+3.3V"/>
</segment>
</net>
<net name="UART1_TX" class="0">
<segment>
<pinref part="U1" gate="G$1" pin="UART1_TX"/>
<wire x1="93.98" y1="99.06" x2="50.8" y2="99.06" width="0.1524" layer="91"/>
<junction x="50.8" y="99.06"/>
<label x="50.8" y="99.06" size="1.778" layer="95"/>
</segment>
</net>
<net name="UART1_RX" class="0">
<segment>
<pinref part="U1" gate="G$1" pin="UART1_RX"/>
<wire x1="93.98" y1="96.52" x2="50.8" y2="96.52" width="0.1524" layer="91"/>
<junction x="50.8" y="96.52"/>
<label x="50.8" y="96.52" size="1.778" layer="95"/>
</segment>
</net>
</nets>
</sheet>
</sheets>
</schematic>
</drawing>
<compatibility>
<note version="6.3" minversion="6.2.2" severity="warning">
Since Version 6.2.2 text objects can contain more than one line,
which will not be processed correctly with this version.
</note>
</compatibility>
</eagle>
